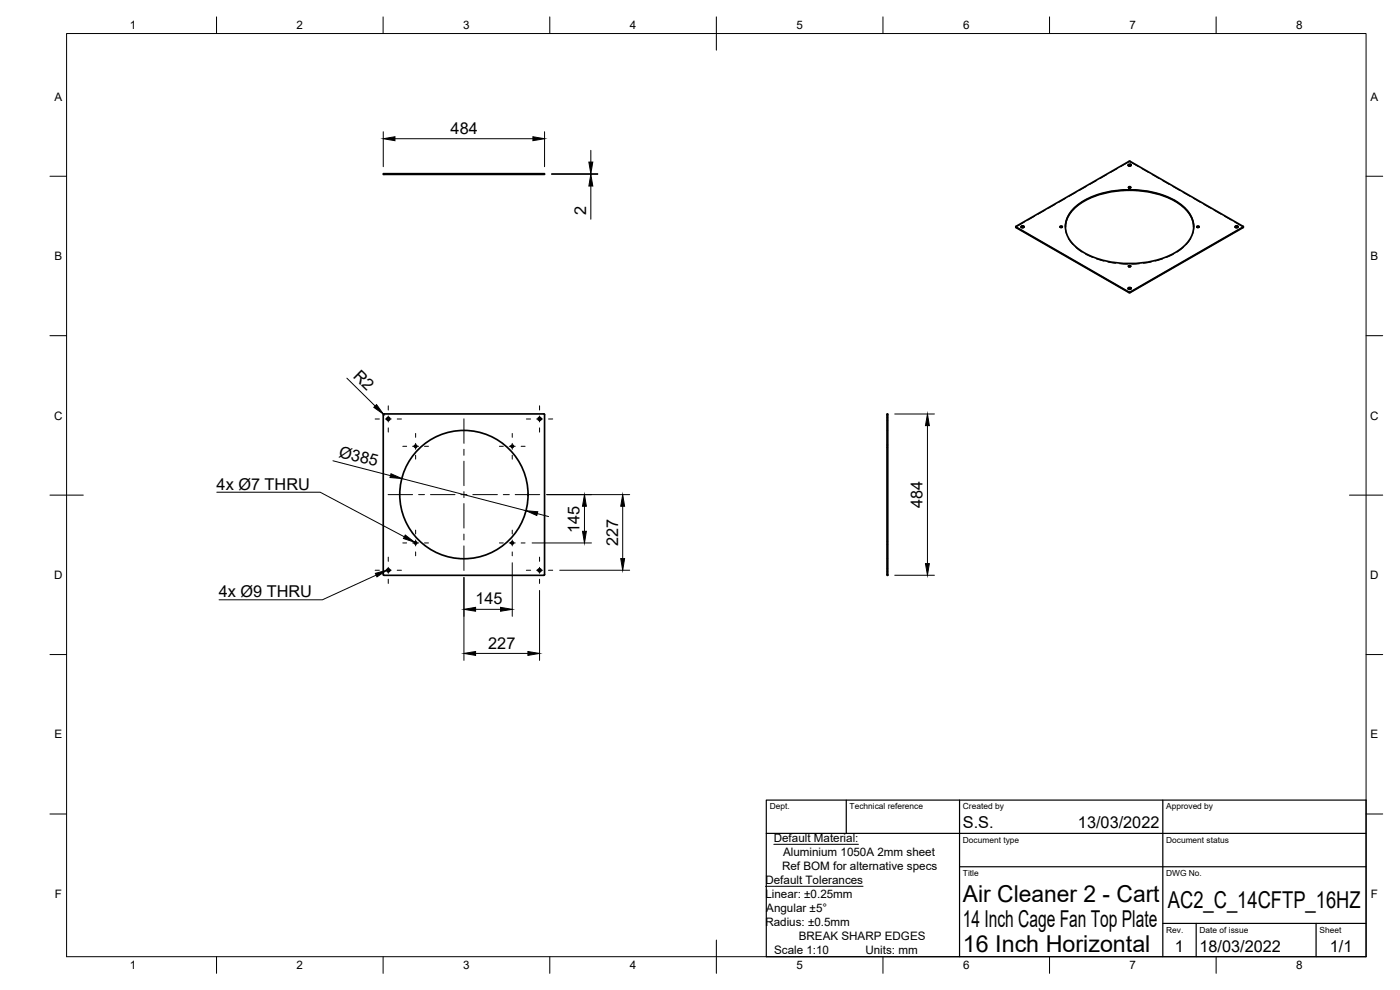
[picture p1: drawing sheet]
<svg xmlns="http://www.w3.org/2000/svg" width="420mm" height="297mm" viewBox="0 0 420 297" stroke-linecap="round" stroke-linejoin="round" font-family="sans-serif">
<!-- layer: Visible -->
<g fill="none" stroke="#000" stroke-width=".51">
<path d="M115 52.1h48.4v.2h-48.4zM338.6 49.6l.4-.2 .4 .2M338.7 49.3h.4l.4 .3-.6 .2-.3-.2zM338.7 56.3h.6M338.9 48.4l-34 19.7M338.9 48.4l34.2 19.5v.3l-34.1 19.6-34.1-19.5-.1-.3M304.9 68.1l34.1 19.6 34.1-19.6M306.5 68.1l.4-.2 .4 .2M306.6 67.8l.4-.1 .3 .4-.5 .2-.4-.2zM318.2 68.1h.6M319.7 68.1a9.7 9.7 0 0 1 5.7-7.8 29.8 29.8 0 0 1 28.4 .8 9.2 9.2 0 0 1 4.4 7M322.8 62a26.9 26.9 0 0 1 20.5-4.8 21.5 21.5 0 0 1 12.9 5.8 7.3 7.3 0 0 1-1 11 26.9 26.9 0 0 1-20.5 4.8 21.5 21.5 0 0 1-12.9-5.8 7.3 7.3 0 0 1 1-11z"/>
<path d="M338.7 79.9h.6M359.2 68.1h.6M370.7 68.1l.4-.2 .5 .2M370.8 67.8l.4-.1 .4 .4-.6 .2-.3-.2zM338.6 86.6l.4-.2 .4 .2M338.7 86.3l.4-.1 .3 .4-.5 .2-.3-.2zM163.2 124.2l-48.1 .1-.1 48.1 .2 .2M163.2 124.2l.2 .2v48l-.2 .2M266.2 124.2h.2v48.4h-.2zM115.2 172.6h48"/>
<circle cx="339" cy="56.2" r=".26"/>
<circle cx="318.5" cy="68.1" r=".26"/>
<circle cx="339" cy="79.9" r=".26"/>
<circle cx="359.5" cy="68.1" r=".26"/>
<circle cx="116.5" cy="125.7" r=".46"/>
<circle cx="124.7" cy="133.9" r=".35"/>
<circle cx="153.7" cy="133.9" r=".35"/>
<circle cx="161.9" cy="125.7" r=".46"/>
<circle cx="139.2" cy="148.4" r="19.3"/>
<circle cx="116.5" cy="171.1" r=".46"/>
<circle cx="124.7" cy="162.9" r=".35"/>
<circle cx="153.7" cy="162.9" r=".35"/>
<circle cx="161.9" cy="171.1" r=".46"/>
</g>
<!-- layer: Hidden -->
<g fill="none" stroke="#000" stroke-width=".3">
<path d="M116.1 52.1v.2M117 52.1v.2M120 52.1v.2M124.4 52.1v.2M125.1 52.1v.2M153.4 52.1v.2M154.1 52.1v.2M158.5 52.1v.2M161.5 52.1v.2M162.4 52.1v.2M319.8 59.5l-2 1.2M322.9 57.7l-2.1 1.2"/>
<path d="M326 56l-2.1 1.1M329.1 54.2l-2.1 1.2M332.2 52.4l-2.1 1.2M335.3 50.6l-2.1 1.2M336.3 50l2.6-1.5 2.8 1.5M338.5 49.5v.2M338.6 49.6a.44 .44 0 0 0 .4 .4 .44 .44 0 0 0 .4-.4M338.6 56.2v.2M338.7 56.3l.2 .3 .4-.3M339.3 56.2v.2M339.4 49.5v.2M342.7 50.6l2.1 1.2"/>
<path d="M345.8 52.4l2.1 1.2M348.9 54.2l2 1.2M352 56l2.1 1.1M355.1 57.7l2 1.2M358.2 59.5l2 1.2M306.4 68v.2M306.5 68.1a.45 .45 0 0 0 .4 .3 .45 .45 0 0 0 .4-.3M307.3 68v.2M307.4 66.6l-2.6 1.6M310.5 64.9l-2 1.1M313.6 63.1l-2 1.2M316.7 61.3l-2 1.2"/>
<path d="M318.1 68v.2M318.2 68.1l.2 .3 .4-.3M318.8 68v.2M319.7 68.1l.4 2.3M319.7 68v.2M320.6 71.5l1.4 1.9M322.9 74.2l1.9 1.4M325.8 76.2l2.1 1M329.1 77.7l2.2 .6M332.5 78.6l2.3 .4M336 79.1l2.4 .2M338.6 79.8v.2"/>
<path d="M338.7 79.9l.2 .3 .4-.3M339.3 79.8v.2M342 79.1l-2.4 .2M345.5 78.6l-2.3 .4M349 77.7l-2.3 .6M352.2 76.2l-2.1 1M355.2 74.2l-1.9 1.4M357.4 71.4l-1.4 2M358.2 68.1l-.3 2.3M358.2 68v.2M359.2 68v.2M359.2 68.1l.2 .3 .4-.3"/>
<path d="M359.9 68v.2M361.3 61.3l2 1.2M364.4 63.1l2 1.2M367.5 64.9l2 1.1M370.6 66.6l2.5 1.6M370.6 68v.2M370.7 68.1a.45 .45 0 0 0 .4 .3 .45 .45 0 0 0 .4-.3M371.6 68v.2M338.5 86.5v.2M338.6 86.6a.45 .45 0 0 0 .4 .3 .45 .45 0 0 0 .4-.3M339.4 86.5v.2M266.2 134.2h.2"/>
<path d="M266.2 133.5h.2M266.2 129.1h.2M266.2 125.3h.2M266.2 126.1h.2M266.2 163.3h.2M266.2 162.6h.2M266.2 167.7h.2M266.2 171.6h.2M266.2 170.7h.2"/>
</g>
<!-- layer: Visible Narrow -->
<path d="M304.9 68.1v.2M373.1 68.1v.2M338.9 87.7v.1M339.1 87.7v.1" fill="none" stroke="#000" stroke-width=".3"/>
<!-- layer: Hidden Narrow -->
<path d="M338.9 48.4v.1M339.1 48.4v.1M304.9 67.9v.2M373.1 67.9v.2" fill="none" stroke="#000" stroke-width=".3"/>
<!-- layer: Border -->
<g fill="none" stroke="#000" stroke-width=".3">
<path d="M20 10.1h390v276.9h-390zM65 5.1v5M115 5.1v5M165 5.1v5M215 5.1v10M265 5.1v5M315 5.1v5M365 5.1v5M15 52.9h5M410 52.9h5M15 100.7h5M410 100.7h5"/>
<path d="M15 148.6h10M405 148.6h10M15 196.4h5M410 196.4h5M15 244.2h5M410 244.2h5M65 287v5M115 287v5M165 287v5M215 282.1v9.9M265 287v5M315 287v5"/>
<path d="M365 287v5"/>
</g>
<!-- layer: TitleBlock -->
<path d="M230 240.1h180v46.9h-180zM230 250h180M254 240.1v9.9M288 240.1v46.9M349 240.1v46.9M288 260.1h122M349 277.1h61M359 277.1v9.9M395 277.1v9.9" fill="none" stroke="#000" stroke-width=".36"/>
<!-- layer: Dimensions -->
<g fill="none" stroke="#000" stroke-width=".3">
<path d="M115 39.5v10.5M163.4 39.5v10.5M118.5 41.6h41.4M165.5 52.3h13.9M165.5 52.1h13.9M177.3 45.1v3.5M177.3 52.1v.2M177.3 55.8v10M104.1 113.5l8.5 8.3M99.9 138.2l17.3 4.5M115.1 124.3l.1 .1M268.5 124.2h11.9"/>
<path d="M278.3 127.7v41.4M120.6 143.6l37.3 9.6M161.2 154.1l3.4 .9M164.1 148.4h24.9M175.4 151.9v7.5M186.9 151.9v15.7M139.2 173.3v24.8M153.7 168.9v16M159.7 162.9h17.8M161.9 177.2v20.9M168 171.1h21M268.5 172.6h11.9"/>
<path d="M142.7 182.8h7.5M142.7 196.1h15.7"/>
</g>
<g fill="#000" stroke="#000" stroke-width=".3">
<path d="M115 41.6l3.5-.6v1.2zM159.9 41l3.5 .6-3.5 .6zM176.7 48.6h1.2l-.6 3.5zM177.3 52.3l.6 3.5h-1.2zM112.2 122.2l.8-.8 2.1 2.9zM278.3 124.2l.6 3.5h-1.2zM117.3 142.1l3.3 1.5-3.5-.3zM157.9 153.2l3.5 .4-.3 1.1zM175.4 148.4l.6 3.5h-1.2zM174.8 159.4h1.2l-.6 3.5zM186.9 148.4l.6 3.5h-1.2zM186.3 167.6h1.2l-.6 3.5z"/>
<path d="M277.7 169.1h1.2l-.6 3.5zM139.2 182.8l3.5-.6v1.2zM139.2 196.1l3.5-.6v1.1zM150.2 182.2l3.5 .6-3.5 .6zM158.4 195.5l3.5 .6-3.5 .5z"/>
</g>
<!-- layer: Annotations -->
<path d="M112.6 172l3.5-.9-3 2zM121.6 160.5l2.8 2.2-3.3-1.1z" fill="#000" stroke="#000" stroke-width=".3"/>
<path d="M65.1 147.7h31l25.2 13.4M112.9 172.6l-16.1 7.4h-31.1M232.2 253.3h25.4M229.7 265.9h29.3" fill="none" stroke="#000" stroke-width=".3"/>
<!-- layer: Center Lines -->
<g fill="none" stroke="#000" stroke-width=".3">
<path d="M112.6 125.7h1.3M115.6 125.7h1.8M116.5 121.8v1.2M116.5 124.8v1.8M116.5 128.4v1.3M119.2 125.7h1.3M120.9 133.9h1.1M123.8 133.9h1.8M124.7 130.1v1.1M124.7 133v1.8M124.7 136.6v1.2M127.4 133.9h1.2"/>
<path d="M139.2 125.7v7.3M139.2 134.8v1.8M139.2 138.4v7.3M149.9 133.9h1.1M152.8 133.9h1.8M153.7 130.1v1.1M153.7 133v1.8M153.7 136.6v1.2M156.4 133.9h1.2M158 125.7h1.3M161 125.7h1.8M161.9 121.8v1.2"/>
<path d="M161.9 124.8v1.8M161.9 128.4v1.3M164.6 125.7h1.3M116.5 148.4h7.3M124.7 159.1v1.1M125.6 148.4h1.8M129.2 148.4h7.3M138.3 148.4h1.8M139.2 147.5v1.8M139.2 151.1v7.3M141.9 148.4h7.4M151 148.4h1.8"/>
<path d="M153.7 159.1v1.1M154.6 148.4h7.4M112.6 171.1h1.3M115.6 171.1h1.8M116.5 167.2v1.2M116.5 170.2v1.8M116.5 173.8v1.3M119.2 171.1h1.3M120.9 162.9h1.1M123.8 162.9h1.8M124.7 162v1.8M124.7 165.6v1.2"/>
<path d="M127.4 162.9h1.2M139.2 160.2v1.8M139.2 163.8v7.4M149.9 162.9h1.1M152.8 162.9h1.8M153.7 162v1.8M153.7 165.6v1.2M156.4 162.9h1.2M158 171.1h1.3M161 171.1h1.8M161.9 167.2v1.2M161.9 170.2v1.8"/>
<path d="M161.9 173.8v1.3M164.6 171.1h1.3"/>
</g>
<g font-size="7">
<text x="289" y="270.6">Air Cleaner 2 - Cart</text>
<text x="350.5" y="272.3">AC2_C_14CFTP_16HZ</text>
<text x="289" y="278.1">14 Inch Cage Fan Top Plate</text>
<text x="289" y="285.5">16 Inch Horizontal</text>
</g>
<g font-size="4.9">
<text x="135.2" y="40.2">484</text>
<text x="175.9" y="64.5" transform="rotate(-90 175.9 64.5)">2</text>
<text x="105.8" y="113.2" transform="rotate(45 105.8 113.2)">R2</text>
<text x="101.5" y="137" transform="rotate(14 101.5 137)">Ø385</text>
<text x="65" y="147">4x Ø7 THRU</text>
<text x="276.9" y="152.4" transform="rotate(-90 276.9 152.4)">484</text>
<text x="173.9" y="159.9" transform="rotate(-90 173.9 159.9)">145</text>
<text x="185.5" y="163.8" transform="rotate(-90 185.5 163.8)">227</text>
<text x="65.7" y="179.2">4x Ø9 THRU</text>
<text x="142.7" y="181.4">145</text>
<text x="146.5" y="194.7">227</text>
<text x="289" y="248.5">S.S.</text>
<text x="323.5" y="248.5">13/03/2022</text>
<text x="352.6" y="285.7">1</text>
<text x="360" y="285.5">18/03/2022</text>
<text x="399.1" y="285.7">1/1</text>
</g>
<g font-size="3.5">
<text x="39" y="8.8">1</text>
<text x="89" y="8.8">2</text>
<text x="139" y="8.8">3</text>
<text x="189" y="8.8">4</text>
<text x="239" y="8.8">5</text>
<text x="289" y="8.8">6</text>
<text x="339" y="8.8">7</text>
<text x="389" y="8.8">8</text>
<text x="16.3" y="30.2">A</text>
<text x="411.3" y="30.2">A</text>
<text x="16.3" y="78">B</text>
<text x="411.3" y="78">B</text>
<text x="16.2" y="125.9">C</text>
<text x="411.2" y="125.9">C</text>
<text x="16.2" y="173.7">D</text>
<text x="411.2" y="173.7">D</text>
<text x="16.3" y="221.6">E</text>
<text x="411.3" y="221.6">E</text>
<text x="232.2" y="252.6">Default Material:</text>
<text x="235" y="256.8">Aluminium 1050A 2mm sheet</text>
<text x="234.7" y="261">Ref BOM for alternative specs</text>
<text x="16.4" y="269.4">F</text>
<text x="229.7" y="265.2">Default Tolerances</text>
<text x="229.7" y="269.4">Linear: ±0.25mm</text>
<text x="411.4" y="269.4">F</text>
<text x="230" y="273.5">Angular ±5°</text>
<text x="229.7" y="277.7">Radius: ±0.5mm</text>
<text x="239.7" y="281.9">BREAK SHARP EDGES</text>
<text x="232.3" y="286.1">Scale 1:10</text>
<text x="259.7" y="286.1">Units: mm</text>
<text x="39" y="290.8">1</text>
<text x="89" y="290.8">2</text>
<text x="139" y="290.8">3</text>
<text x="189" y="290.8">4</text>
<text x="239" y="290.8">5</text>
<text x="289" y="290.8">6</text>
<text x="339" y="290.8">7</text>
<text x="389" y="290.8">8</text>
</g>
<g font-size="2.5">
<text x="231" y="242.9">Dept.</text>
<text x="255" y="242.9">Technical reference</text>
<text x="289" y="242.9">Created by</text>
<text x="350" y="242.9">Approved by</text>
<text x="289" y="252.8">Document type</text>
<text x="350" y="252.8">Document status</text>
<text x="289" y="262.9">Title</text>
<text x="350" y="262.9">DWG No.</text>
<text x="350" y="279.9">Rev.</text>
<text x="360" y="279.9">Date of issue</text>
<text x="396" y="279.9">Sheet</text>
</g>
</svg>
